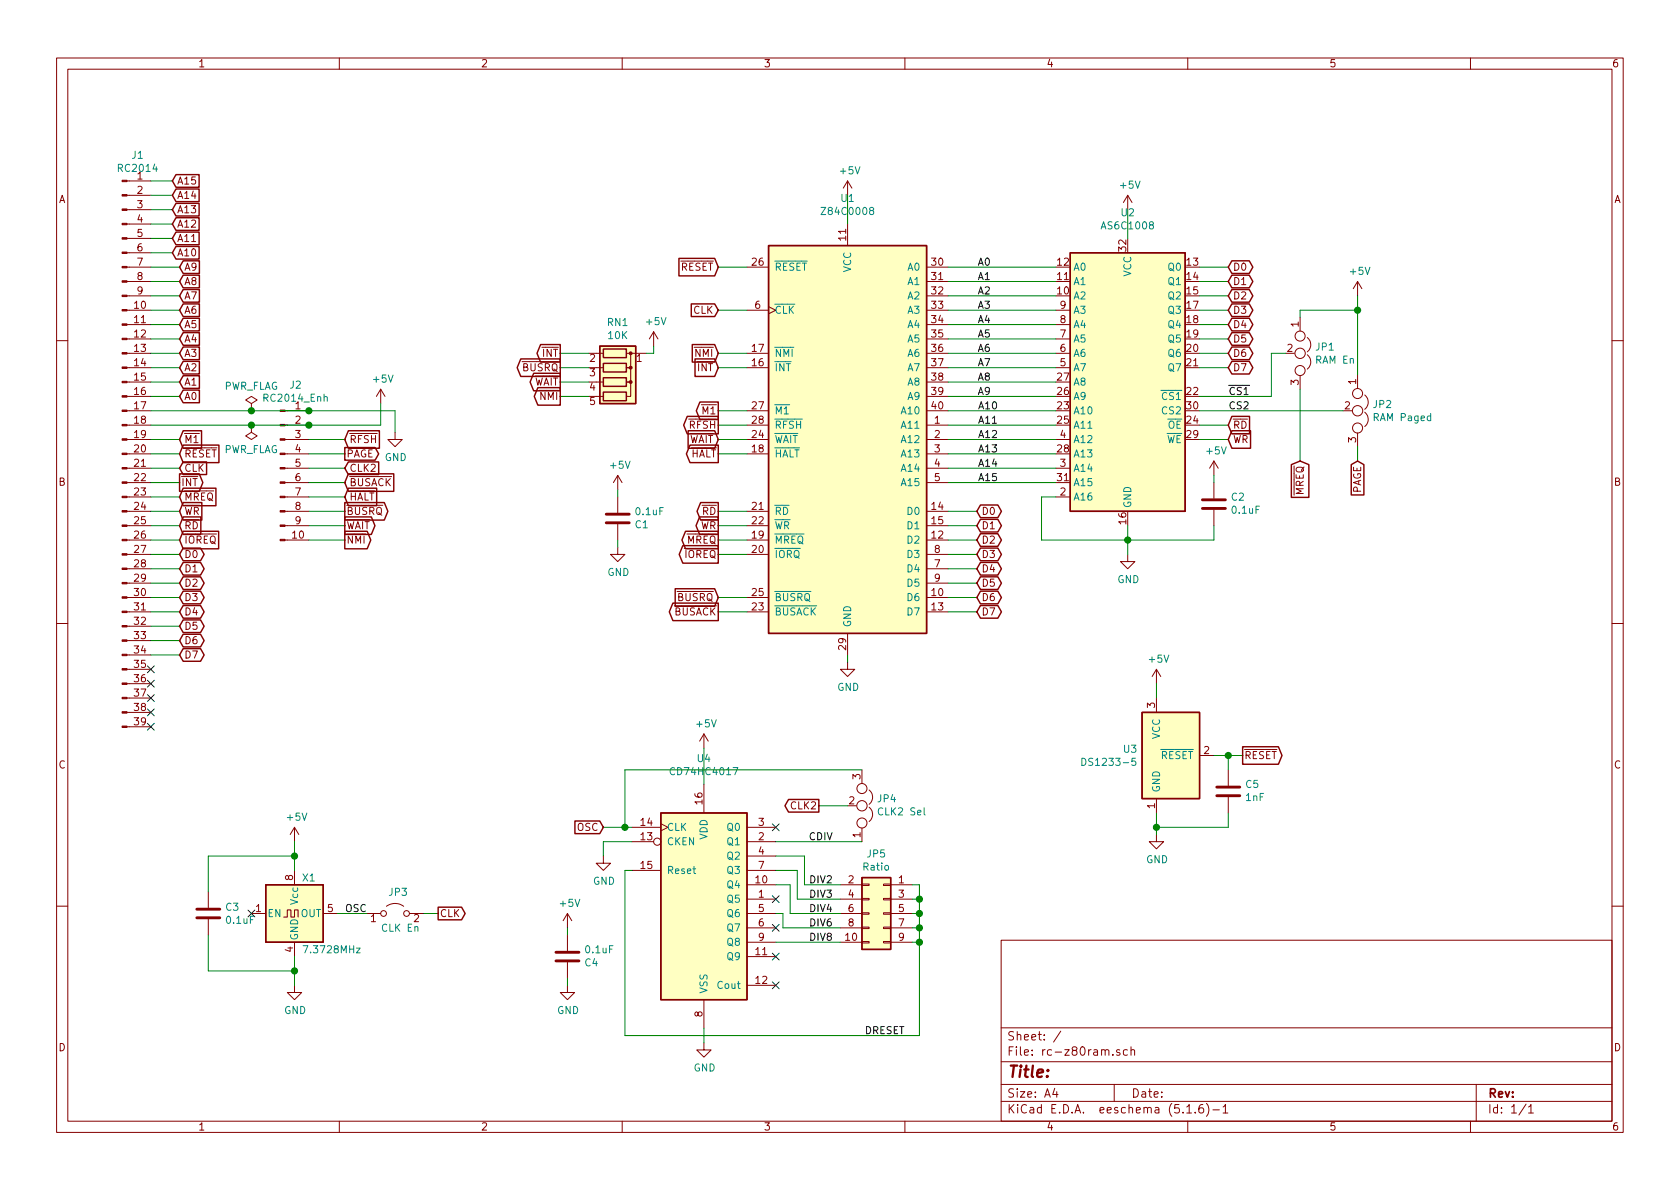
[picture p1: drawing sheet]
EESchema Schematic File Version 4
EELAYER 30 0
EELAYER END
$Descr A4 11693 8268
encoding utf-8
Sheet 1 1
Title ""
Date ""
Rev ""
Comp ""
Comment1 ""
Comment2 ""
Comment3 ""
Comment4 ""
$EndDescr
$Comp
L CPU:Z80CPU U1
U 1 1
P 5900 3050
F 0 "U1" H 5900 4731 50  0000 C CNN
F 1 "Z84C0008" H 5900 4640 50  0000 C CNN
F 2 "Package_DIP:DIP-40_W15.24mm_LongPads" H 5900 3450 50  0001 C CNN
F 3 "www.zilog.com/manage_directlink.php?filepath=docs/z80/um0080" H 5900 3450 50  0001 C CNN
	1    5900 3050
	1    0    0    -1  
$EndComp
$Comp
L Connector:Conn_01x39_Male J1
U 1 1
P 850 3150
F 0 "J1" H 958 5231 50  0000 C CNN
F 1 "RC2014" H 958 5140 50  0000 C CNN
F 2 "Connector_PinHeader_2.54mm:PinHeader_1x39_P2.54mm_Vertical" H 850 3150 50  0001 C CNN
F 3 "~" H 850 3150 50  0001 C CNN
	1    850  3150
	1    0    0    -1  
$EndComp
$Comp
L Connector:Conn_01x10_Male J2
U 1 1
P 1950 3250
F 0 "J2" H 2058 3831 50  0000 C CNN
F 1 "RC2014_Enh" H 2058 3740 50  0000 C CNN
F 2 "Connector_PinHeader_2.54mm:PinHeader_1x10_P2.54mm_Vertical" H 1950 3250 50  0001 C CNN
F 3 "~" H 1950 3250 50  0001 C CNN
	1    1950 3250
	1    0    0    -1  
$EndComp
Wire Wire Line
	1050 1250 1200 1250
Wire Wire Line
	1200 1350 1050 1350
Wire Wire Line
	1050 1450 1200 1450
Wire Wire Line
	1200 1550 1050 1550
Wire Wire Line
	1050 1650 1200 1650
Wire Wire Line
	1200 1750 1050 1750
Wire Wire Line
	1050 1850 1250 1850
Wire Wire Line
	1250 1950 1050 1950
Wire Wire Line
	1050 2050 1250 2050
Wire Wire Line
	1250 2150 1050 2150
Wire Wire Line
	1050 2250 1250 2250
Wire Wire Line
	1250 2350 1050 2350
Wire Wire Line
	1050 2450 1250 2450
Wire Wire Line
	1250 2550 1050 2550
Wire Wire Line
	1050 2650 1250 2650
Wire Wire Line
	1250 2750 1050 2750
$Comp
L power:GND #PWR0101
U 1 1
P 2750 3000
F 0 "#PWR0101" H 2750 2750 50  0001 C CNN
F 1 "GND" H 2755 2827 50  0000 C CNN
F 2 "" H 2750 3000 50  0001 C CNN
F 3 "" H 2750 3000 50  0001 C CNN
	1    2750 3000
	1    0    0    -1  
$EndComp
Wire Wire Line
	1050 2850 1750 2850
Wire Wire Line
	2150 2850 2750 2850
Connection ~ 2150 2850
Text GLabel 1200 1250 2    50   Input ~ 0
A15
Text GLabel 1200 1350 2    50   Input ~ 0
A14
Text GLabel 1200 1450 2    50   Input ~ 0
A13
Text GLabel 1250 2750 2    50   Input ~ 0
A0
Text GLabel 1250 2650 2    50   Input ~ 0
A1
Text GLabel 1250 2550 2    50   Input ~ 0
A2
Text GLabel 1250 2450 2    50   Input ~ 0
A3
Text GLabel 1250 2350 2    50   Input ~ 0
A4
Text GLabel 1250 2250 2    50   Input ~ 0
A5
Text GLabel 1250 2150 2    50   Input ~ 0
A6
Text GLabel 1250 2050 2    50   Input ~ 0
A7
Text GLabel 1250 1950 2    50   Input ~ 0
A8
Text GLabel 1250 1850 2    50   Input ~ 0
A9
Text GLabel 1200 1750 2    50   Input ~ 0
A10
Text GLabel 1200 1650 2    50   Input ~ 0
A11
Text GLabel 1200 1550 2    50   Input ~ 0
A12
Text GLabel 6800 3550 2    50   BiDi ~ 0
D0
Text GLabel 6800 3650 2    50   BiDi ~ 0
D1
Text GLabel 6800 3750 2    50   BiDi ~ 0
D2
Text GLabel 6800 3850 2    50   BiDi ~ 0
D3
Text GLabel 6800 3950 2    50   BiDi ~ 0
D4
Text GLabel 6800 4050 2    50   BiDi ~ 0
D5
Text GLabel 6800 4150 2    50   BiDi ~ 0
D6
Text GLabel 6800 4250 2    50   BiDi ~ 0
D7
Text GLabel 1250 3850 2    50   BiDi ~ 0
D0
Text GLabel 1250 3950 2    50   BiDi ~ 0
D1
Text GLabel 1250 4050 2    50   BiDi ~ 0
D2
Text GLabel 1250 4150 2    50   BiDi ~ 0
D3
Text GLabel 1250 4250 2    50   BiDi ~ 0
D4
Text GLabel 1250 4350 2    50   BiDi ~ 0
D5
Text GLabel 1250 4450 2    50   BiDi ~ 0
D6
Text GLabel 1250 4550 2    50   BiDi ~ 0
D7
Wire Wire Line
	1050 3850 1250 3850
Wire Wire Line
	1050 3950 1250 3950
Wire Wire Line
	1050 4050 1250 4050
Wire Wire Line
	1050 4150 1250 4150
Wire Wire Line
	1050 4250 1250 4250
Wire Wire Line
	1050 4350 1250 4350
Wire Wire Line
	1050 4450 1250 4450
Wire Wire Line
	1050 4550 1250 4550
Wire Wire Line
	6600 3550 6800 3550
Wire Wire Line
	6600 3650 6800 3650
Wire Wire Line
	6600 3750 6800 3750
Wire Wire Line
	6600 3850 6800 3850
Wire Wire Line
	6600 3950 6800 3950
Wire Wire Line
	6600 4050 6800 4050
Wire Wire Line
	6600 4150 6800 4150
Wire Wire Line
	6600 4250 6800 4250
Text GLabel 5000 1850 0    50   Input ~ 0
~RESET
Text GLabel 5000 2150 0    50   Input ~ 0
CLK
Text GLabel 5000 2450 0    50   Input ~ 0
~NMI
Text GLabel 5000 2550 0    50   Input ~ 0
~INT
Text GLabel 5000 2850 0    50   Output ~ 0
~M1
Text GLabel 5000 2950 0    50   Output ~ 0
~RFSH
Text GLabel 5000 3050 0    50   Input ~ 0
~WAIT
Text GLabel 5000 3150 0    50   Output ~ 0
~HALT
Text GLabel 5000 3550 0    50   Output ~ 0
~RD
Text GLabel 5000 3650 0    50   Output ~ 0
~WR
Text GLabel 5000 3750 0    50   Output ~ 0
~MREQ
Text GLabel 5000 3850 0    50   Output ~ 0
~IOREQ
Text GLabel 5000 4150 0    50   Input ~ 0
~BUSRQ
Text GLabel 5000 4250 0    50   Output ~ 0
~BUSACK
Wire Wire Line
	5000 1850 5200 1850
Wire Wire Line
	5000 2150 5200 2150
Wire Wire Line
	5000 2450 5200 2450
Wire Wire Line
	5000 2550 5200 2550
Wire Wire Line
	5000 2850 5200 2850
Wire Wire Line
	5200 2950 5000 2950
Wire Wire Line
	5000 3050 5200 3050
Wire Wire Line
	5200 3150 5000 3150
Wire Wire Line
	5000 3550 5200 3550
Wire Wire Line
	5200 3650 5000 3650
Wire Wire Line
	5000 3750 5200 3750
Wire Wire Line
	5200 3850 5000 3850
Wire Wire Line
	5000 4150 5200 4150
Wire Wire Line
	5200 4250 5000 4250
Text GLabel 1250 3050 2    50   Input ~ 0
~M1
Text GLabel 1250 3150 2    50   Input ~ 0
~RESET
Text GLabel 1250 3250 2    50   Input ~ 0
CLK
Text GLabel 1250 3350 2    50   Output ~ 0
~INT
Text GLabel 1250 3450 2    50   Input ~ 0
~MREQ
Text GLabel 1250 3550 2    50   Input ~ 0
~WR
Text GLabel 1250 3650 2    50   Input ~ 0
~RD
Text GLabel 1250 3750 2    50   Input ~ 0
~IOREQ
Wire Wire Line
	1250 3750 1050 3750
Wire Wire Line
	1250 3650 1050 3650
Wire Wire Line
	1250 3550 1050 3550
Wire Wire Line
	1250 3450 1050 3450
Wire Wire Line
	1050 3350 1250 3350
Wire Wire Line
	1250 3250 1050 3250
Wire Wire Line
	1250 3150 1050 3150
Wire Wire Line
	1250 3050 1050 3050
NoConn ~ 1050 4650
NoConn ~ 1050 4750
NoConn ~ 1050 4850
NoConn ~ 1050 4950
NoConn ~ 1050 5050
Text GLabel 2400 3050 2    50   Input ~ 0
~RFSH
Text GLabel 2400 3150 2    50   Output ~ 0
PAGE
Text GLabel 2400 3450 2    50   Input ~ 0
~HALT
Text GLabel 2400 3550 2    50   Output ~ 0
~BUSRQ
Text GLabel 2400 3350 2    50   Input ~ 0
~BUSACK
Text GLabel 2400 3650 2    50   Output ~ 0
~WAIT
Text GLabel 2400 3750 2    50   Output ~ 0
~NMI
Wire Wire Line
	2150 3050 2400 3050
Wire Wire Line
	2150 3150 2400 3150
Wire Wire Line
	2150 3350 2400 3350
Wire Wire Line
	2150 3450 2400 3450
Wire Wire Line
	2150 3550 2400 3550
Wire Wire Line
	2150 3650 2400 3650
Wire Wire Line
	2150 3750 2400 3750
$Comp
L Memory_RAM:628128_DIP32_SSOP32 U2
U 1 1
P 7850 2650
F 0 "U2" H 7850 3831 50  0000 C CNN
F 1 "AS6C1008" H 7850 3740 50  0000 C CNN
F 2 "Package_DIP:DIP-32_W15.24mm_LongPads" H 7850 2650 50  0001 C CNN
F 3 "http://www.futurlec.com/Datasheet/Memory/628128.pdf" H 7850 2650 50  0001 C CNN
	1    7850 2650
	1    0    0    -1  
$EndComp
$Comp
L power:GND #PWR0102
U 1 1
P 7850 3850
F 0 "#PWR0102" H 7850 3600 50  0001 C CNN
F 1 "GND" H 7855 3677 50  0000 C CNN
F 2 "" H 7850 3850 50  0001 C CNN
F 3 "" H 7850 3850 50  0001 C CNN
	1    7850 3850
	1    0    0    -1  
$EndComp
Wire Wire Line
	7850 3650 7850 3750
$Comp
L power:+5V #PWR0103
U 1 1
P 7850 1450
F 0 "#PWR0103" H 7850 1300 50  0001 C CNN
F 1 "+5V" H 7865 1623 50  0000 C CNN
F 2 "" H 7850 1450 50  0001 C CNN
F 3 "" H 7850 1450 50  0001 C CNN
	1    7850 1450
	1    0    0    -1  
$EndComp
Wire Wire Line
	7850 1450 7850 1650
$Comp
L power:+5V #PWR0105
U 1 1
P 2650 2800
F 0 "#PWR0105" H 2650 2650 50  0001 C CNN
F 1 "+5V" H 2665 2973 50  0000 C CNN
F 2 "" H 2650 2800 50  0001 C CNN
F 3 "" H 2650 2800 50  0001 C CNN
	1    2650 2800
	1    0    0    -1  
$EndComp
$Comp
L power:+5V #PWR0106
U 1 1
P 5900 1350
F 0 "#PWR0106" H 5900 1200 50  0001 C CNN
F 1 "+5V" H 5915 1523 50  0000 C CNN
F 2 "" H 5900 1350 50  0001 C CNN
F 3 "" H 5900 1350 50  0001 C CNN
	1    5900 1350
	1    0    0    -1  
$EndComp
Wire Wire Line
	2150 2950 2650 2950
Connection ~ 2150 2950
Wire Wire Line
	5900 1350 5900 1550
Wire Wire Line
	6600 1850 7350 1850
Wire Wire Line
	6600 1950 7350 1950
Wire Wire Line
	6600 2050 7350 2050
Wire Wire Line
	6600 2150 7350 2150
Wire Wire Line
	6600 2250 7350 2250
Wire Wire Line
	6600 2350 7350 2350
Wire Wire Line
	6600 2450 7350 2450
Wire Wire Line
	6600 2550 7350 2550
Wire Wire Line
	6600 2650 7350 2650
Wire Wire Line
	6600 2750 7350 2750
Wire Wire Line
	6600 2850 7350 2850
Wire Wire Line
	6600 2950 7350 2950
Wire Wire Line
	6600 3050 7350 3050
Wire Wire Line
	6600 3150 7350 3150
Wire Wire Line
	6600 3250 7350 3250
Wire Wire Line
	6600 3350 7350 3350
Wire Wire Line
	7350 3450 7250 3450
Wire Wire Line
	7250 3450 7250 3750
Text Label 6950 3350 2    50   ~ 0
A15
Text Label 6950 3250 2    50   ~ 0
A14
Text Label 6950 3150 2    50   ~ 0
A13
Text Label 6950 3050 2    50   ~ 0
A12
Text Label 6950 2950 2    50   ~ 0
A11
Text Label 6950 2850 2    50   ~ 0
A10
Text Label 6900 2750 2    50   ~ 0
A9
Text Label 6900 2650 2    50   ~ 0
A8
Text Label 6900 2550 2    50   ~ 0
A7
Text Label 6900 2450 2    50   ~ 0
A6
Text Label 6900 2350 2    50   ~ 0
A5
Text Label 6900 2250 2    50   ~ 0
A4
Text Label 6900 2150 2    50   ~ 0
A3
Text Label 6900 2050 2    50   ~ 0
A2
Text Label 6900 1950 2    50   ~ 0
A1
Text Label 6900 1850 2    50   ~ 0
A0
Text GLabel 8550 1850 2    50   BiDi ~ 0
D0
Text GLabel 8550 1950 2    50   BiDi ~ 0
D1
Text GLabel 8550 2050 2    50   BiDi ~ 0
D2
Text GLabel 8550 2150 2    50   BiDi ~ 0
D3
Text GLabel 8550 2250 2    50   BiDi ~ 0
D4
Text GLabel 8550 2350 2    50   BiDi ~ 0
D5
Text GLabel 8550 2450 2    50   BiDi ~ 0
D6
Text GLabel 8550 2550 2    50   BiDi ~ 0
D7
Text GLabel 8550 2950 2    50   Input ~ 0
~RD
Text GLabel 8550 3050 2    50   Input ~ 0
~WR
Wire Wire Line
	8350 1850 8550 1850
Wire Wire Line
	8350 1950 8550 1950
Wire Wire Line
	8350 2050 8550 2050
Wire Wire Line
	8350 2150 8550 2150
Wire Wire Line
	8350 2250 8550 2250
Wire Wire Line
	8350 2350 8550 2350
Wire Wire Line
	8350 2450 8550 2450
Wire Wire Line
	8350 2550 8550 2550
Wire Wire Line
	8350 2950 8550 2950
Wire Wire Line
	8350 3050 8550 3050
Text GLabel 9050 3200 3    50   Input ~ 0
~MREQ
$Comp
L Device:Jumper_NC_Dual JP1
U 1 1
P 9050 2450
F 0 "JP1" V 9004 2552 50  0000 L CNN
F 1 "RAM En" V 9095 2552 50  0000 L CNN
F 2 "Connector_PinHeader_2.54mm:PinHeader_1x03_P2.54mm_Vertical" H 9050 2450 50  0001 C CNN
F 3 "~" H 9050 2450 50  0001 C CNN
	1    9050 2450
	0    1    1    0   
$EndComp
$Comp
L power:+5V #PWR0108
U 1 1
P 9450 2050
F 0 "#PWR0108" H 9450 1900 50  0001 C CNN
F 1 "+5V" H 9465 2223 50  0000 C CNN
F 2 "" H 9450 2050 50  0001 C CNN
F 3 "" H 9450 2050 50  0001 C CNN
	1    9450 2050
	1    0    0    -1  
$EndComp
Wire Wire Line
	9450 2600 9450 2150
Text GLabel 9450 3200 3    50   Input ~ 0
PAGE
Wire Wire Line
	9450 3100 9450 3200
$Comp
L Device:C C3
U 1 1
P 1450 6350
F 0 "C3" H 1565 6396 50  0000 L CNN
F 1 "0.1uF" H 1565 6305 50  0000 L CNN
F 2 "Capacitor_THT:C_Disc_D3.0mm_W1.6mm_P2.50mm" H 1488 6200 50  0001 C CNN
F 3 "~" H 1450 6350 50  0001 C CNN
	1    1450 6350
	1    0    0    -1  
$EndComp
$Comp
L Device:C C2
U 1 1
P 8450 3500
F 0 "C2" H 8335 3454 50  0000 R CNN
F 1 "0.1uF" H 8335 3545 50  0000 R CNN
F 2 "Capacitor_THT:C_Disc_D3.0mm_W1.6mm_P2.50mm" H 8488 3350 50  0001 C CNN
F 3 "~" H 8450 3500 50  0001 C CNN
	1    8450 3500
	-1   0    0    1   
$EndComp
$Comp
L power:GND #PWR0109
U 1 1
P 4300 3800
F 0 "#PWR0109" H 4300 3550 50  0001 C CNN
F 1 "GND" H 4305 3627 50  0000 C CNN
F 2 "" H 4300 3800 50  0001 C CNN
F 3 "" H 4300 3800 50  0001 C CNN
	1    4300 3800
	1    0    0    -1  
$EndComp
$Comp
L power:+5V #PWR0110
U 1 1
P 4300 3400
F 0 "#PWR0110" H 4300 3250 50  0001 C CNN
F 1 "+5V" H 4315 3573 50  0000 C CNN
F 2 "" H 4300 3400 50  0001 C CNN
F 3 "" H 4300 3400 50  0001 C CNN
	1    4300 3400
	1    0    0    -1  
$EndComp
NoConn ~ 1750 6350
$Comp
L power:+5V #PWR0112
U 1 1
P 2050 5850
F 0 "#PWR0112" H 2050 5700 50  0001 C CNN
F 1 "+5V" H 2065 6023 50  0000 C CNN
F 2 "" H 2050 5850 50  0001 C CNN
F 3 "" H 2050 5850 50  0001 C CNN
	1    2050 5850
	1    0    0    -1  
$EndComp
Wire Wire Line
	2050 5850 2050 5950
$Comp
L Device:R_Network04 RN1
U 1 1
P 4300 2650
F 0 "RN1" V 3883 2650 50  0000 C CNN
F 1 "10K" V 3974 2650 50  0000 C CNN
F 2 "Resistor_THT:R_Array_SIP5" V 4675 2650 50  0001 C CNN
F 3 "http://www.vishay.com/docs/31509/csc.pdf" H 4300 2650 50  0001 C CNN
	1    4300 2650
	0    1    1    0   
$EndComp
Text GLabel 3900 2450 0    50   Output ~ 0
~INT
Text GLabel 3900 2550 0    50   Output ~ 0
~BUSRQ
Text GLabel 3900 2650 0    50   Output ~ 0
~WAIT
Text GLabel 3900 2750 0    50   Output ~ 0
~NMI
Wire Wire Line
	3900 2450 4100 2450
Wire Wire Line
	3900 2550 4100 2550
Wire Wire Line
	3900 2650 4100 2650
Wire Wire Line
	3900 2750 4100 2750
Text Label 8550 2750 0    50   ~ 0
~CS1
Text Label 8550 2850 0    50   ~ 0
CS2
$Comp
L Power_Supervisor:TCM809 U3
U 1 1
P 8150 5250
F 0 "U3" H 7920 5296 50  0000 R CNN
F 1 "DS1233-5" H 7920 5205 50  0000 R CNN
F 2 "Package_TO_SOT_THT:TO-92" H 7750 5400 50  0001 C CNN
F 3 "http://ww1.microchip.com/downloads/en/DeviceDoc/21661E.pdf" H 7850 5500 50  0001 C CNN
	1    8150 5250
	1    0    0    -1  
$EndComp
$Comp
L power:GND #PWR0114
U 1 1
P 8050 5800
F 0 "#PWR0114" H 8050 5550 50  0001 C CNN
F 1 "GND" H 8055 5627 50  0000 C CNN
F 2 "" H 8050 5800 50  0001 C CNN
F 3 "" H 8050 5800 50  0001 C CNN
	1    8050 5800
	1    0    0    -1  
$EndComp
$Comp
L power:+5V #PWR0115
U 1 1
P 8050 4750
F 0 "#PWR0115" H 8050 4600 50  0001 C CNN
F 1 "+5V" H 8065 4923 50  0000 C CNN
F 2 "" H 8050 4750 50  0001 C CNN
F 3 "" H 8050 4750 50  0001 C CNN
	1    8050 4750
	1    0    0    -1  
$EndComp
Wire Wire Line
	8050 5650 8050 5750
Wire Wire Line
	8050 4850 8050 4750
Connection ~ 8550 5250
Wire Wire Line
	8450 5250 8550 5250
Wire Wire Line
	8550 5250 8550 5350
Wire Wire Line
	8550 5650 8550 5750
$Comp
L Device:C C5
U 1 1
P 8550 5500
F 0 "C5" H 8435 5454 50  0000 R CNN
F 1 "1nF" H 8435 5545 50  0000 R CNN
F 2 "Capacitor_THT:C_Disc_D3.0mm_W1.6mm_P2.50mm" H 8588 5350 50  0001 C CNN
F 3 "~" H 8550 5500 50  0001 C CNN
	1    8550 5500
	-1   0    0    1   
$EndComp
Wire Wire Line
	8650 5250 8550 5250
Text GLabel 8650 5250 2    50   Output ~ 0
~RESET
$Comp
L Oscillator:CXO_DIP8 X1
U 1 1
P 2050 6350
F 0 "X1" H 2100 6600 50  0000 L CNN
F 1 "7.3728MHz" H 2100 6100 50  0000 L CNN
F 2 "Oscillator:Oscillator_DIP-8" H 2500 6000 50  0001 C CNN
F 3 "http://cdn-reichelt.de/documents/datenblatt/B400/OSZI.pdf" H 1950 6350 50  0001 C CNN
	1    2050 6350
	1    0    0    -1  
$EndComp
$Comp
L power:GND #PWR0111
U 1 1
P 2050 6850
F 0 "#PWR0111" H 2050 6600 50  0001 C CNN
F 1 "GND" H 2055 6677 50  0000 C CNN
F 2 "" H 2050 6850 50  0001 C CNN
F 3 "" H 2050 6850 50  0001 C CNN
	1    2050 6850
	1    0    0    -1  
$EndComp
$Comp
L power:+5V #PWR0113
U 1 1
P 4550 2400
F 0 "#PWR0113" H 4550 2250 50  0001 C CNN
F 1 "+5V" H 4565 2573 50  0000 C CNN
F 2 "" H 4550 2400 50  0001 C CNN
F 3 "" H 4550 2400 50  0001 C CNN
	1    4550 2400
	1    0    0    -1  
$EndComp
Wire Wire Line
	4500 2450 4550 2450
Wire Wire Line
	4550 2450 4550 2400
Wire Wire Line
	2050 6850 2050 6750
$Comp
L power:PWR_FLAG #FLG0101
U 1 1
P 1750 2950
F 0 "#FLG0101" H 1750 3025 50  0001 C CNN
F 1 "PWR_FLAG" H 1750 3123 50  0000 C CNN
F 2 "" H 1750 2950 50  0001 C CNN
F 3 "~" H 1750 2950 50  0001 C CNN
	1    1750 2950
	-1   0    0    1   
$EndComp
$Comp
L power:PWR_FLAG #FLG0102
U 1 1
P 1750 2850
F 0 "#FLG0102" H 1750 2925 50  0001 C CNN
F 1 "PWR_FLAG" H 1750 3023 50  0000 C CNN
F 2 "" H 1750 2850 50  0001 C CNN
F 3 "~" H 1750 2850 50  0001 C CNN
	1    1750 2850
	1    0    0    -1  
$EndComp
Wire Wire Line
	4300 3450 4300 3400
Wire Wire Line
	4300 3750 4300 3800
$Comp
L Device:C C1
U 1 1
P 4300 3600
F 0 "C1" H 4415 3646 50  0000 L CNN
F 1 "0.1uF" H 4415 3555 50  0000 L CNN
F 2 "Capacitor_THT:C_Disc_D3.0mm_W1.6mm_P2.50mm" H 4338 3450 50  0001 C CNN
F 3 "~" H 4300 3600 50  0001 C CNN
	1    4300 3600
	1    0    0    1   
$EndComp
$Comp
L 4xxx:4017 U4
U 1 1
P 4900 6250
F 0 "U4" H 4900 7231 50  0000 C CNN
F 1 "CD74HC4017" H 4900 7140 50  0000 C CNN
F 2 "Package_DIP:DIP-16_W7.62mm_LongPads" H 4900 6250 50  0001 C CNN
F 3 "http://www.intersil.com/content/dam/Intersil/documents/cd40/cd4017bms-22bms.pdf" H 4900 6250 50  0001 C CNN
	1    4900 6250
	1    0    0    -1  
$EndComp
Wire Wire Line
	2350 6350 2550 6350
Text Label 2400 6350 0    50   ~ 0
OSC
Text GLabel 2400 3250 2    50   Input ~ 0
CLK2
Wire Wire Line
	2150 3250 2400 3250
$Comp
L power:+5V #PWR0119
U 1 1
P 4900 5200
F 0 "#PWR0119" H 4900 5050 50  0001 C CNN
F 1 "+5V" H 4915 5373 50  0000 C CNN
F 2 "" H 4900 5200 50  0001 C CNN
F 3 "" H 4900 5200 50  0001 C CNN
	1    4900 5200
	1    0    0    -1  
$EndComp
NoConn ~ 5400 6850
NoConn ~ 5400 6650
NoConn ~ 5400 6250
NoConn ~ 5400 6450
Text GLabel 4200 5750 0    50   Input ~ 0
OSC
Wire Wire Line
	4200 5750 4350 5750
Wire Wire Line
	4350 6050 4400 6050
$Comp
L power:GND #PWR0120
U 1 1
P 4200 5950
F 0 "#PWR0120" H 4200 5700 50  0001 C CNN
F 1 "GND" H 4205 5777 50  0000 C CNN
F 2 "" H 4200 5950 50  0001 C CNN
F 3 "" H 4200 5950 50  0001 C CNN
	1    4200 5950
	1    0    0    -1  
$EndComp
Wire Wire Line
	4400 5850 4200 5850
Wire Wire Line
	4200 5850 4200 5950
$Comp
L Connector_Generic:Conn_02x05_Odd_Even JP5
U 1 1
P 6150 6350
F 0 "JP5" H 6200 6767 50  0000 C CNN
F 1 "Ratio" H 6200 6676 50  0000 C CNN
F 2 "Connector_PinHeader_2.54mm:PinHeader_2x05_P2.54mm_Vertical" H 6150 6350 50  0001 C CNN
F 3 "~" H 6150 6350 50  0001 C CNN
	1    6150 6350
	-1   0    0    -1  
$EndComp
Wire Wire Line
	4900 5200 4900 5450
Wire Wire Line
	5400 6350 5450 6350
Wire Wire Line
	5450 6350 5450 6450
Wire Wire Line
	5400 6150 5500 6150
Wire Wire Line
	5500 6150 5500 6350
Wire Wire Line
	5400 6050 5550 6050
Wire Wire Line
	5550 6050 5550 6250
Wire Wire Line
	5400 5950 5600 5950
Wire Wire Line
	5600 5950 5600 6150
Wire Wire Line
	6350 6150 6400 6150
Wire Wire Line
	6400 6150 6400 6250
Wire Wire Line
	6350 6250 6400 6250
Connection ~ 6400 6250
Wire Wire Line
	6400 6250 6400 6350
Wire Wire Line
	6350 6350 6400 6350
Connection ~ 6400 6350
Wire Wire Line
	6400 6350 6400 6450
Wire Wire Line
	6350 6450 6400 6450
Connection ~ 6400 6450
Wire Wire Line
	6400 6450 6400 6550
Wire Wire Line
	6350 6550 6400 6550
Connection ~ 6400 6550
Wire Wire Line
	5400 5850 6000 5850
$Comp
L Device:Jumper_NC_Dual JP4
U 1 1
P 6000 5600
F 0 "JP4" V 6046 5702 50  0000 L CNN
F 1 "CLK2 Sel" V 5955 5702 50  0000 L CNN
F 2 "Connector_PinHeader_2.54mm:PinHeader_1x03_P2.54mm_Vertical" H 6000 5600 50  0001 C CNN
F 3 "~" H 6000 5600 50  0001 C CNN
	1    6000 5600
	0    1    -1   0   
$EndComp
Wire Wire Line
	6000 5350 4350 5350
Connection ~ 4350 5750
Wire Wire Line
	4350 5750 4400 5750
Text GLabel 5700 5600 0    50   Output ~ 0
CLK2
Wire Wire Line
	5900 5600 5700 5600
$Comp
L Device:C C4
U 1 1
P 3950 6650
F 0 "C4" H 4065 6696 50  0000 L CNN
F 1 "0.1uF" H 4065 6605 50  0000 L CNN
F 2 "Capacitor_THT:C_Disc_D3.0mm_W1.6mm_P2.50mm" H 3988 6500 50  0001 C CNN
F 3 "~" H 3950 6650 50  0001 C CNN
	1    3950 6650
	1    0    0    1   
$EndComp
Wire Wire Line
	8350 2750 8850 2750
Wire Wire Line
	8850 2450 8950 2450
Wire Wire Line
	8850 2750 8850 2450
Wire Wire Line
	9050 3200 9050 2700
Wire Wire Line
	9050 2200 9050 2150
Wire Wire Line
	9050 2150 9450 2150
Connection ~ 9450 2150
Wire Wire Line
	9450 2150 9450 2050
Text GLabel 3050 6350 2    50   Output ~ 0
CLK
Text Label 5800 6150 2    50   ~ 0
DIV2
Text Label 5800 6250 2    50   ~ 0
DIV3
Text Label 5800 6350 2    50   ~ 0
DIV4
Text Label 5800 6450 2    50   ~ 0
DIV6
Text Label 5800 6550 2    50   ~ 0
DIV8
Text Label 5800 5850 2    50   ~ 0
CDIV
Wire Wire Line
	5400 6550 5850 6550
Wire Wire Line
	5450 6450 5850 6450
Wire Wire Line
	5500 6350 5850 6350
Wire Wire Line
	5550 6250 5850 6250
Wire Wire Line
	5600 6150 5850 6150
Wire Wire Line
	4350 5350 4350 5750
NoConn ~ 5400 5750
$Comp
L power:+5V #PWR0107
U 1 1
P 3950 6450
F 0 "#PWR0107" H 3950 6300 50  0001 C CNN
F 1 "+5V" H 3965 6623 50  0000 C CNN
F 2 "" H 3950 6450 50  0001 C CNN
F 3 "" H 3950 6450 50  0001 C CNN
	1    3950 6450
	1    0    0    -1  
$EndComp
Wire Wire Line
	3950 6450 3950 6500
$Comp
L power:GND #PWR0116
U 1 1
P 3950 6850
F 0 "#PWR0116" H 3950 6600 50  0001 C CNN
F 1 "GND" H 3955 6677 50  0000 C CNN
F 2 "" H 3950 6850 50  0001 C CNN
F 3 "" H 3950 6850 50  0001 C CNN
	1    3950 6850
	1    0    0    -1  
$EndComp
Wire Wire Line
	3950 6800 3950 6850
Wire Wire Line
	1450 6500 1450 6750
Wire Wire Line
	1450 5950 1450 6200
Wire Wire Line
	1450 5950 2050 5950
Connection ~ 2050 5950
Wire Wire Line
	2050 5950 2050 6050
Wire Wire Line
	1450 6750 2050 6750
Connection ~ 2050 6750
Wire Wire Line
	2050 6750 2050 6650
$Comp
L power:+5V #PWR0117
U 1 1
P 8450 3300
F 0 "#PWR0117" H 8450 3150 50  0001 C CNN
F 1 "+5V" H 8465 3473 50  0000 C CNN
F 2 "" H 8450 3300 50  0001 C CNN
F 3 "" H 8450 3300 50  0001 C CNN
	1    8450 3300
	1    0    0    -1  
$EndComp
Wire Wire Line
	8450 3300 8450 3350
Wire Wire Line
	8450 3650 8450 3750
Wire Wire Line
	8450 3750 7850 3750
Connection ~ 7850 3750
Wire Wire Line
	7850 3750 7850 3850
Wire Wire Line
	7250 3750 7850 3750
Wire Wire Line
	1050 2950 1750 2950
Wire Wire Line
	1750 2950 2150 2950
Wire Wire Line
	1750 2850 2150 2850
Connection ~ 1750 2850
Connection ~ 1750 2950
Wire Wire Line
	2650 2950 2650 2800
Wire Wire Line
	2750 2850 2750 3000
Wire Wire Line
	2950 6350 3050 6350
$Comp
L Jumper:Jumper_2_Open JP3
U 1 1
P 2750 6350
F 0 "JP3" H 2700 6500 50  0000 L CNN
F 1 "CLK En" H 2650 6250 50  0000 L CNN
F 2 "Connector_PinHeader_2.54mm:PinHeader_1x02_P2.54mm_Vertical" H 2750 6350 50  0001 C CNN
F 3 "~" H 2750 6350 50  0001 C CNN
	1    2750 6350
	1    0    0    -1  
$EndComp
Wire Wire Line
	8350 2850 9350 2850
$Comp
L Device:Jumper_NC_Dual JP2
U 1 1
P 9450 2850
F 0 "JP2" V 9404 2952 50  0000 L CNN
F 1 "RAM Paged" V 9495 2952 50  0000 L CNN
F 2 "Connector_PinHeader_2.54mm:PinHeader_1x03_P2.54mm_Vertical" H 9450 2850 50  0001 C CNN
F 3 "~" H 9450 2850 50  0001 C CNN
	1    9450 2850
	0    1    1    0   
$EndComp
Wire Wire Line
	5900 4550 5900 4600
$Comp
L power:GND #PWR0104
U 1 1
P 5900 4600
F 0 "#PWR0104" H 5900 4350 50  0001 C CNN
F 1 "GND" H 5905 4427 50  0000 C CNN
F 2 "" H 5900 4600 50  0001 C CNN
F 3 "" H 5900 4600 50  0001 C CNN
	1    5900 4600
	1    0    0    -1  
$EndComp
Wire Wire Line
	8550 5750 8050 5750
Connection ~ 8050 5750
Wire Wire Line
	8050 5750 8050 5800
Wire Wire Line
	4900 7150 4900 7250
$Comp
L power:GND #PWR0118
U 1 1
P 4900 7250
F 0 "#PWR0118" H 4900 7000 50  0001 C CNN
F 1 "GND" H 4905 7077 50  0000 C CNN
F 2 "" H 4900 7250 50  0001 C CNN
F 3 "" H 4900 7250 50  0001 C CNN
	1    4900 7250
	1    0    0    -1  
$EndComp
Wire Wire Line
	4350 7200 4350 6050
Text Label 6300 7200 2    50   ~ 0
DRESET
Wire Wire Line
	6400 6550 6400 7200
Wire Wire Line
	6400 7200 4350 7200
$EndSCHEMATC
